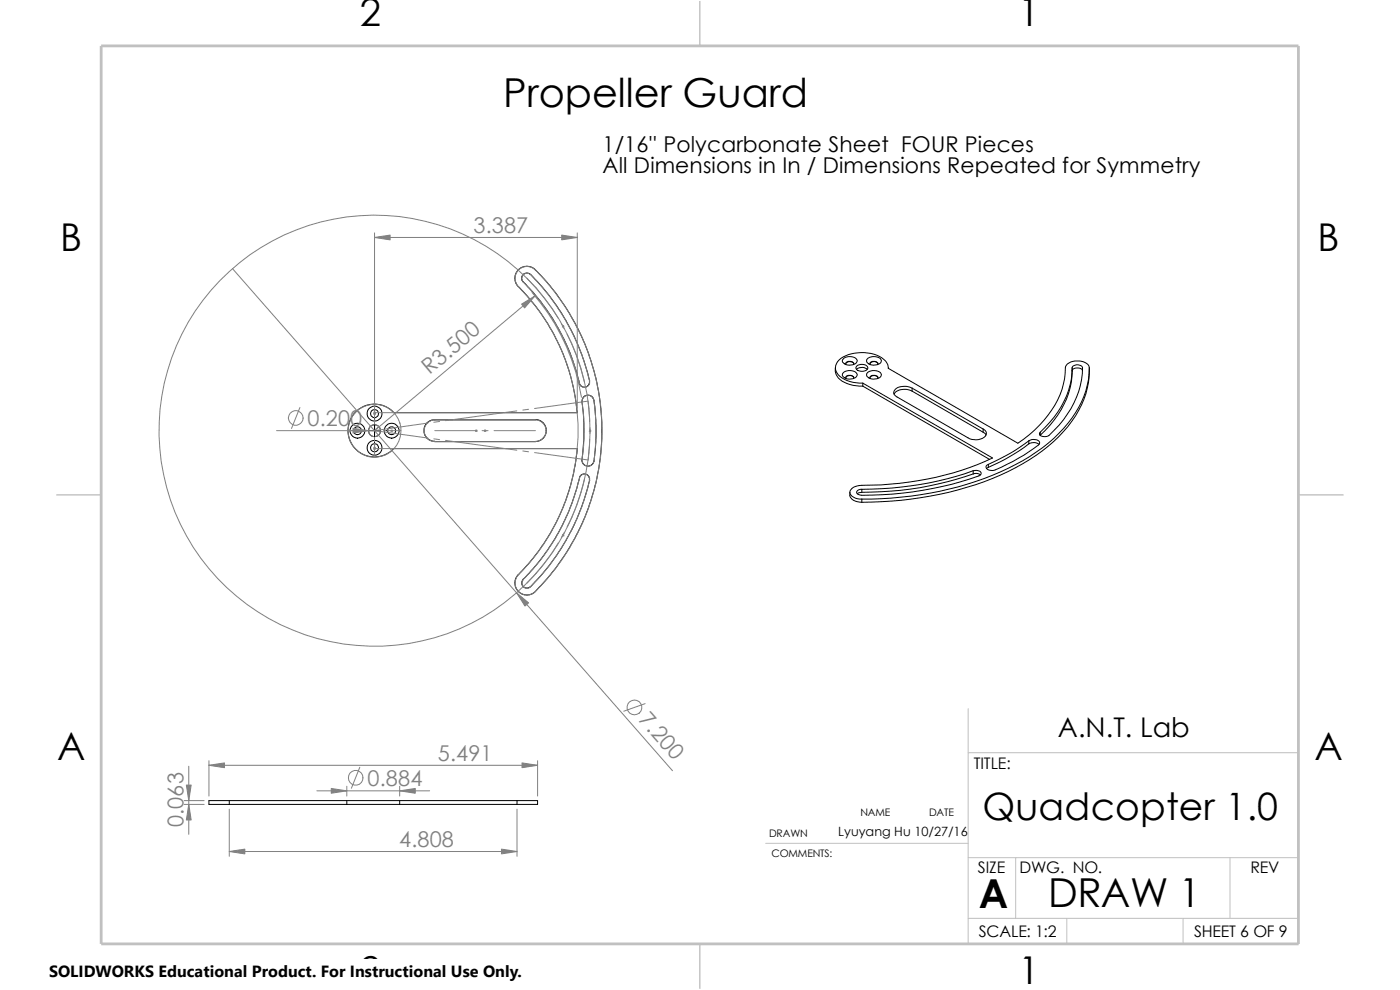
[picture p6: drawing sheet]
<svg xmlns="http://www.w3.org/2000/svg" width="297mm" height="210mm" viewBox="0 0 297 210" stroke-linecap="round" stroke-linejoin="round" font-family="sans-serif">
<path d="M205.4 150.3v49.9M205.4 159.7h70.1M275.5 150.3v49.9h-239.9M162.4 178.9h43M205.4 181.9h70.1M205.4 194.8h70.1M215.5 181.9v12.9M226.3 194.8v5.4M251 194.8v5.4M260.9 181.9v12.9" fill="none" stroke="#c0c0c0" stroke-width=".21"/>
<path d="M148.5 .2v9.5M11.9 105h9.6M275.5 105h9.5M148.5 200.2v9.6" fill="none" stroke="#c0c0c0" stroke-width=".3"/>
<path d="M21.5 9.7h254v190.5h-254z" fill="none" stroke="#c0c0c0" stroke-width=".59"/>
<g fill="none" stroke="#000" stroke-width=".21">
<path d="M112.6 58.2a47.6 47.6 0 0 1 12.5 22.6M112.6 58.3l-.7-.4-.7 .2-.4 .4-.1 .4v.6l.3 .2a45.9 45.9 0 0 1 12.1 22l.5 .4h.8l.5-.5 .2-.8M113.5 57.2a48.1 48.1 0 0 1-.5 68.7l-.8 .3h-.9l-.9-.3-.6-.6-.4-.7-.2-1 .3-1 .4-.6a43.3 43.3 0 0 0 12.6-26.8h-38.9M113.6 57.2l-.7-.5-1-.2-1 .1-.7 .5-.7 .8-.3 1 .2 1 .5 .9a43.5 43.5 0 0 1 12.6 26.7h-38.9l-.9-.8-1.3-.6-.9-.3-1.4-.1-1.2 .2-1.2 .5-1.6 1.4-1 1.8-.3 2.1 .2 1.2 .5 1.2 1.4 1.6 1.8 1 2.1 .2 1.9-.4 1-.6 .8-.8M177.2 78a3.2 3.2 0 0 0 2.5 3.4l1.3 .3 2 .2M179 76a2.01 2.01 0 0 1 2.9 .5 1.74 1.74 0 0 1-2.4 .8l-.3-.1a.64 .64 0 0 1-.5-.6 .64 .64 0 0 1 .3-.6zM179 79a2.01 2.01 0 0 1 2.9 .5 1.74 1.74 0 0 1-2.4 .8l-.3-.2a.64 .64 0 0 1-.5-.5 .64 .64 0 0 1 .3-.6zM179.4 77.2a1.04 1.04 0 0 1 1.7 0M179.5 77.3v-.1a.93 .93 0 0 1 .7-.6 .93 .93 0 0 1 .9 .4v.3M181.7 78.4a1.86 1.86 0 0 1 2.3 0M181.8 77.6a1.62 1.62 0 0 1 2.3 .4 1.42 1.42 0 0 1-1.2 .8 1.42 1.42 0 0 1-1.3-.8zM184.1 79a2.22 2.22 0 0 1 2.8 .2 .84 .84 0 0 1-.8 1.1 1.7 1.7 0 0 1-2.2-.7v-.3z"/>
<path d="M184.1 76a2.22 2.22 0 0 1 2.8 .3 .84 .84 0 0 1-.8 1.1 1.7 1.7 0 0 1-2.2-.8v-.2zM184.6 77.2a1 1 0 0 1 1.7 0M184.6 77.3v-.1a.93 .93 0 0 1 .7-.6 .93 .93 0 0 1 .9 .4v.3M188.5 78.1a3.2 3.2 0 0 0-2.5-2.7 8.5 8.5 0 0 0-8 1 2.27 2.27 0 0 0 .6 3.8l1.1 .5 1.3 .4 2 .2M188.5 78v.1M227.5 78v.7M227.5 78a18.9 18.9 0 0 1-6.8 13.7M227.5 78.7a18.9 18.9 0 0 1-6.8 13.6M227.5 78a1.26 1.26 0 0 1 2.2 0 19.7 19.7 0 0 1-7.4 14.5 1.37 1.37 0 0 1-1.8-.5l.2-.3M229.7 78.6a1.42 1.42 0 0 0-2.2-.1v.2M231.1 78a19.7 19.7 0 0 1-6.5 13.9 45.2 45.2 0 0 1-19.5 10.8 76.8 76.8 0 0 1-22.3 3.2M231.1 78a18.9 18.9 0 0 1-5.5 13.5 44.5 44.5 0 0 1-20.5 11.9 78.6 78.6 0 0 1-22.3 3.2"/>
<path d="M231.1 78a2.2 2.2 0 0 0-2.5-1.4 2.21 2.21 0 0 0-2.6 2.6 19.4 19.4 0 0 1-7.6 13l-2.5 1.8-27.4-15.9M76.9 91.4h.1M78.2 91.4h2.5M79.5 88.9h.1M79.5 90.1v2.5M79.5 93.9h.1M82 91.4h.1M92.2 93.6l-.8-.1-.7-.5-.5-.5-.2-.8v-1l.3-.7 .6-.5 .9-.4 22.2-.1 1.1 .6 .5 .5 .3 .8v.9l-.4 .9-.7 .6-.8 .3-21.8 .1M123.4 85.3a58.3 58.3 0 0 1 .1 12.7l.6 .7 .8 .2 .9-.5 .2-.6M126 84.9l-.4-.8-.5-.2-.5-.1-.8 .4-.3 .5v.5M126 84.9a49.5 49.5 0 0 1 0 12.9M179.4 80.1a1.04 1.04 0 0 1 1.7 0"/>
<path d="M179.5 80.3v-.1a.93 .93 0 0 1 .7-.6 .93 .93 0 0 1 .9 .4v.3M183 81.3l27.6 15.9a66.9 66.9 0 0 1-28.3 5.8 1.74 1.74 0 0 0-2 1.7l.4 .5 .7 .5 1.4 .2M183 81.3v.6M183 81.9l26.9 15.6M184.6 80.1a1 1 0 0 1 1.7 0M184.6 80.3v-.1a.93 .93 0 0 1 .7-.6 .93 .93 0 0 1 .9 .4v.3M193.5 82.3l15.1 8.7M193.5 82.3v.7M193.5 83l15.1 8.7M193.5 82.3a3.1 3.1 0 0 0-3.8 .6 .89 .89 0 0 0 .6 1.3l15.1 8.7a2.94 2.94 0 0 0 3.8-.6 .89 .89 0 0 0-.6-1.3M193.5 83a3.2 3.2 0 0 0-3.8 .6M206.5 99.9a1.18 1.18 0 0 1 1.7 .6l-.3 .3a72.2 72.2 0 0 1-25.4 4.2l-.3-.1a.53 .53 0 0 1-.5-.5 .53 .53 0 0 1 .5-.5l.6-.1"/>
<path d="M206.5 99.9a70.5 70.5 0 0 1-23.7 3.9M206.5 99.9v.6M208.6 91.7l.6 .6M208.6 91v.7M209.7 99.1l-.4 .3M209.7 98.5v.6M218.3 94.1l1.3-.2 .8 .4M218.3 93.5a1.78 1.78 0 0 1 2.3 .3l-.1 .4a38.1 38.1 0 0 1-10 5.6h-.3a.71 .71 0 0 1-.8-.3 .71 .71 0 0 1 0-.9l.3-.1M218.3 93.5a40.5 40.5 0 0 1-8.6 5M218.3 94.1a40.5 40.5 0 0 1-8.6 5M218.3 93.5v.6M220.7 91.7v.6"/>
<path d="M220.7 92.3h.1M125 101.9l-.1-.9-.6-.4h-.7l-.4 .2-.3 .5a44.3 44.3 0 0 1-11.9 21.6M125.1 101.9a45.6 45.6 0 0 1-12.9 22.8h-.8l-.5-.4-.2-.8 .3-.6M180.3 104.4a1.84 1.84 0 0 0 2 2.1l.5 .1M182.8 104.4l-.9 .3M182.8 103.8v.6M182.8 105.9v.7M206.5 100.5a69.1 69.1 0 0 1-23.7 3.9M206.5 100.5l.6-.1 .9 .4M48.6 169.8v.8M48.6 169.8h-4.3v.8h4.3M48.6 169.8h25"/>
<path d="M48.6 170.6h25M73.6 169.8v.8M73.6 169.8h11.2M73.6 170.6h11.2M84.8 169.8h24.9M84.8 170.6h24.9M84.8 169.8v.8M109.7 169.8h4.3v.8h-4.3M109.7 169.8v.8"/>
<circle cx="75.8" cy="91.4" r="1.58"/>
<circle cx="75.9" cy="91.4" r=".84"/>
<circle cx="79.4" cy="95" r=".85"/>
<circle cx="79.4" cy="87.8" r=".85"/>
<circle cx="79.4" cy="91.4" r="1.27"/>
<circle cx="79.5" cy="87.7" r="1.59"/>
<circle cx="79.5" cy="95" r="1.58"/>
<circle cx="83.1" cy="91.4" r="1.58"/>
<circle cx="83.1" cy="91.4" r=".84"/>
</g>
<g fill="none" stroke="#808080" stroke-width=".21">
<path d="M49.3 57l93.4 106.5M79.5 49.4v47.6M79.5 50.4h43M110 57.2a2.61 2.61 0 0 1 3.6 0 48.1 48.1 0 0 1-.5 68.7 2.54 2.54 0 0 1-3.3-.6 2.54 2.54 0 0 1 .2-3.4 43.3 43.3 0 0 0-.4-61.6 2.62 2.62 0 0 1 .4-3.1zM111 58.3a1.18 1.18 0 0 1 1.6 0 46 46 0 0 1 12.5 23 1.1 1.1 0 0 1-1.1 .9 1.1 1.1 0 0 1-1.1-.9 45.4 45.4 0 0 0-12.1-21.8l-.1-.4zM111.8 59.1a45.8 45.8 0 0 1 6.6 8.4M122.5 49.4v37.2M112.9 62a45.1 45.1 0 0 1 10.5 22.3M113.5 62.8l-34 28.6M119.1 68.6l.6 1.2M119.3 69.2h.3M119.3 69.1l.3 .3"/>
<path d="M119.5 69.1v.3M119.6 69.1l-.3 .3M120.3 70.9a45.1 45.1 0 0 1 3.7 10.2M58.7 91.4h22M63.6 86.4l-1.8 4.5M75.7 91.2l.3 .3M75.8 91.2v.3M75.9 91.2l-.3 .3M79.3 95.2h43.2M79.3 87.5h43.2M79.3 94.9l.3 .3M79.3 95h.3"/>
<path d="M79.3 87.8h.3M79.3 87.6l.3 .3M79.3 87.4l.3 .3M79.3 95l.3 .3M79.5 91.4l11.3 1.5M79.6 87.6l-.3 .3M79.6 94.9l-.3 .3M79.6 87.4l-.3 .3M79.6 95l-.3 .3M80.3 90.5l-.8 .9M81.4 91.4h3.7M83 91.2l.3 .3"/>
<path d="M83.1 91.2v.3M83.2 91.2l-.3 .3M90.6 89.9l1-.7 .6-.1h21.4a2.31 2.31 0 0 1 2.3 2.3 2.31 2.31 0 0 1-2.3 2.3h-21.4a2.29 2.29 0 0 1-2-1.4 2.29 2.29 0 0 1 .4-2.4zM90.8 89.7l-11.3 1.7M92 93.1l1.3 .2M92.2 91.4h9M93.3 89.4l-1.3 .2M94.5 93.4l15.1 2.1M100.9 91.2l.3 .3M101 91.2v.3M101.2 91.2l-.3 .3M102.3 91.4h1.2"/>
<path d="M102.8 91.2l.3 .3M102.9 91.2v.3M103 91.2l-.3 .3M104.8 91.4h8.8M109.6 87.2l-15.1 2M110.9 95.7l1.2 .1M112.1 86.8l-1.2 .2M113.4 96l11.4 1.6M113.4 86.7l11.4-1.6 .3 4.4M123.7 84.3a1.25 1.25 0 0 1 1.4-.4 1.25 1.25 0 0 1 .9 1 42.7 42.7 0 0 1-.1 13.4 1.29 1.29 0 0 1-1.6 .5 1.29 1.29 0 0 1-.8-1.3 49.8 49.8 0 0 0 0-12.7zM125.1 91.4h.2M125.1 91.2l.2 .3"/>
<path d="M125.1 93.2l-.3 4.4M125.1 90.7v1.2M125.2 91.2v.3M125.3 91.2l-.3 .3M118.4 115.1a42.8 42.8 0 0 1-6.6 8.6M119.3 113.5h.3M119.3 113.4l.3 .3M119.5 113.4v.3M119.6 113.4l-.3 .3M119.7 112.9l-.6 1.1M123.1 101a1.12 1.12 0 0 1 1.4-.3 1.12 1.12 0 0 1 .6 1.2 46.3 46.3 0 0 1-12.9 22.8 1.1 1.1 0 0 1-1.3-.4 1.1 1.1 0 0 1 .1-1.4 45.7 45.7 0 0 0 12.1-21.9zM124 101.6a41.9 41.9 0 0 1-3.7 10.2"/>
<path d="M136.9 149.3l-4.6 1.6M39.1 170.6h4.2M39.1 169.8h4.2M40 162.6v14.4M44.3 161.4v7.5M44.3 162.3h69.7M48.6 171.7v10M67.2 167.8h23.9M73.6 166.8v2.1M76.3 162.8l-1.8 4.4M84.8 166.8v2.1M109.7 171.7v10"/>
<path d="M114 161.4v7.5M48.6 180.6h61.1"/>
<circle cx="62.8" cy="88.7" r="1.55"/>
<circle cx="79.5" cy="91.4" r="45.7"/>
<circle cx="79.5" cy="91.4" r="5.6"/>
<circle cx="79.5" cy="91.4" r="1.28"/>
<circle cx="134.6" cy="150.1" r="1.57"/>
<circle cx="75.4" cy="165" r="1.56"/>
</g>
<g fill="#808080" stroke="#808080" stroke-width=".21">
<path d="M119.2 49.9l3.3 .5-3.3 .5z"/>
<path d="M74.9 90.8l3.3 .6-3.3 .5z"/>
<path d="M110.7 64.5l2.8-1.7-2.2 2.5z"/>
<path d="M79.5 50.4l3.3-.5v1z"/>
<path d="M109.6 125.8l2.5 2.1-.7 .7z"/>
<path d="M44.3 162.3l3.3-.5v1.1z"/>
<path d="M110.7 161.8l3.3 .5-3.3 .6z"/>
<path d="M40 170.6l.6 3.3h-1.1z"/>
<path d="M39.5 166.5h1.1l-.6 3.3z"/>
<path d="M48.6 180.6l3.3-.5v1z"/>
<path d="M106.4 180.1l3.3 .5-3.3 .5z"/>
<path d="M70.3 167.3l3.3 .5-3.3 .5z"/>
<path d="M84.8 167.8l3.3-.5v1z"/>
</g>
<path d="M10.4 203.6h100.4v6.4h-100.4z" fill="#fff"/>
<g font-size="8.5">
<text x="106.7" y="22.6">Propeller Guard</text>
<text x="207.6" y="192.5">A</text>
<text x="222.4" y="192.4">DRAW 1</text>
</g>
<g font-size="8.1">
<text x="76.4" y="5.5">2</text>
<text x="216.1" y="5.5">1</text>
<text x="12.8" y="53.2">B</text>
<text x="279.5" y="53.2">B</text>
<text x="12.1" y="161.1">A</text>
<text x="278.8" y="161.1">A</text>
<text x="76.4" y="208.7">2</text>
<text x="216.1" y="208.7">1</text>
</g>
<text font-size="8" x="208.4" y="173.9">Quadcopter 1.0</text>
<text font-size="5.8" x="224.5" y="156.3">A.N.T. Lab</text>
<g font-size="4.6">
<text x="127.8" y="32.2">1/16'' Polycarbonate Sheet FOUR Pieces</text>
<text x="127.8" y="36.7">All Dimensions in In / Dimensions Repeated for Symmetry</text>
</g>
<g font-size="4.6" fill="#808080">
<text x="100.5" y="49.4">3.387</text>
<text x="91.1" y="79.6" transform="rotate(-40 91.1 79.6)">R3.50</text>
<text x="65.2" y="90.5">0.200</text>
<text x="135.3" y="152.7" transform="rotate(49 135.3 152.7)">7.200</text>
<text x="92.9" y="161.4">5.491</text>
<text x="78" y="166.8">0.884</text>
<text x="38.9" y="175.5" transform="rotate(-90 38.9 175.5)">0.063</text>
<text x="84.7" y="179.7">4.808</text>
</g>
<g font-size="3.4">
<text x="206.6" y="163.1">TITLE:</text>
<text x="207.5" y="185.1">SIZE</text>
<text x="216.3" y="185.2">DWG. NO.</text>
<text x="265.3" y="185.3">REV</text>
<text x="207.6" y="198.7">SCALE: 1:2</text>
<text x="253.3" y="198.7">SHEET 6 OF 9</text>
<text x="10.4" y="207.3">SOLIDWORKS Educational Product. For Instructional Use Only.</text>
</g>
<text font-size="2.7" x="177.8" y="177.3">Lyuyang Hu 10/27/16</text>
<g font-size="2.2">
<text x="182.5" y="173.1">NAME</text>
<text x="197.1" y="173.1">DATE</text>
<text x="163.2" y="177.5">DRAWN</text>
<text x="163.7" y="181.7">COMMENTS:</text>
</g>
</svg>
